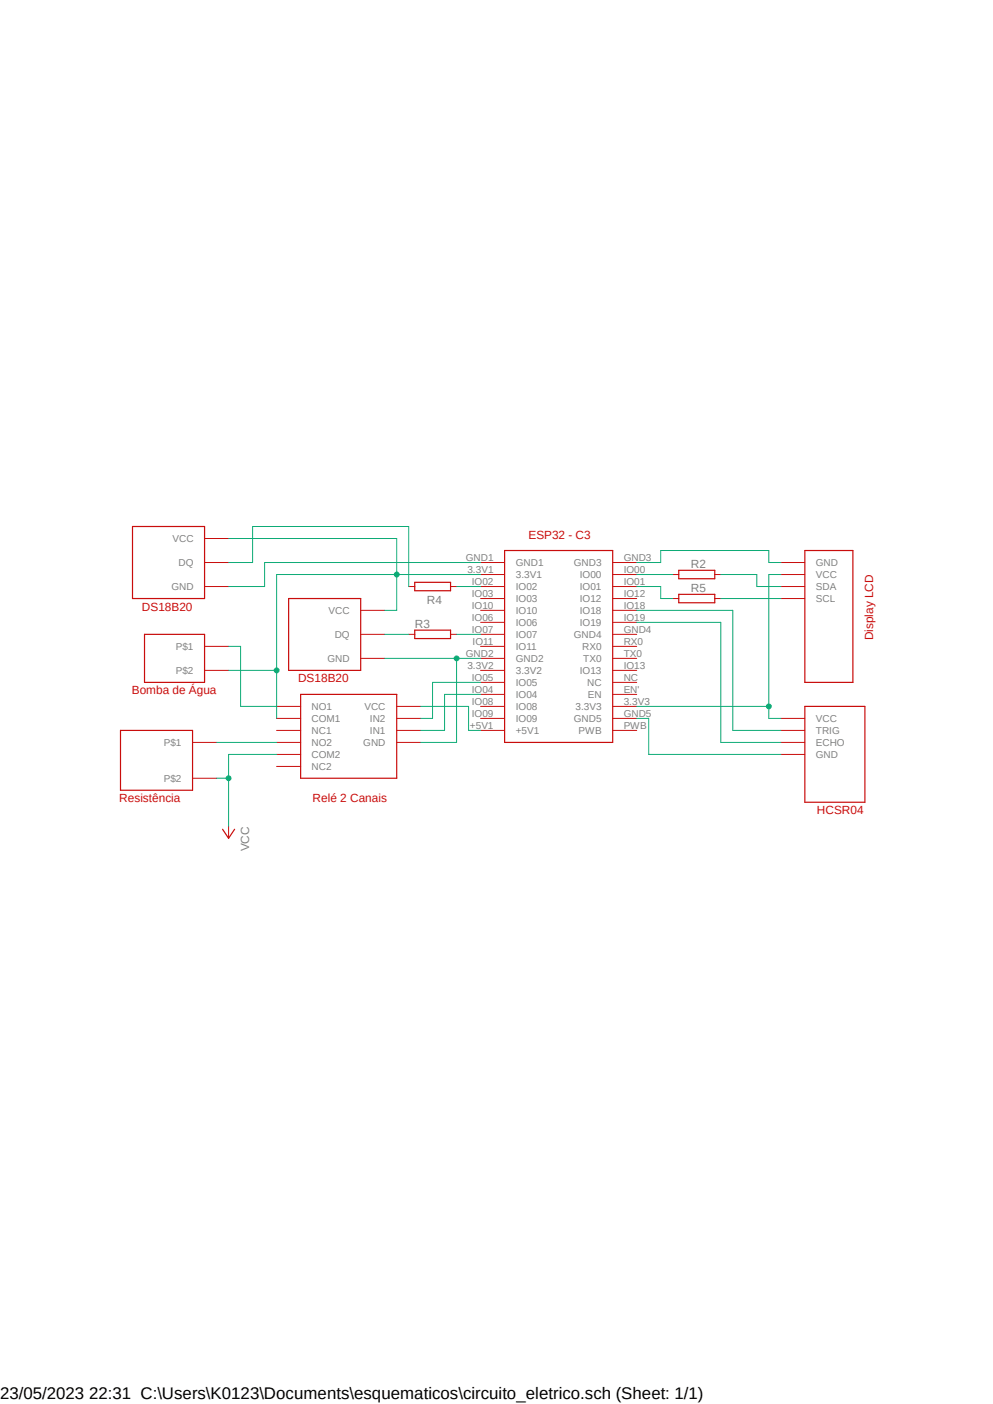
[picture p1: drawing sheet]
<svg xmlns="http://www.w3.org/2000/svg" width="210mm" height="297mm" viewBox="0 0 210 297" stroke-linecap="round" stroke-linejoin="round" font-family="sans-serif">
<path d="M24.4 111.2l161.1 69.6M185.5 111.2l-161.1 69.6" fill="none" stroke="#fff" stroke-width=".21"/>
<g fill="none" stroke="#c90d0c" stroke-width=".21">
<path d="M43.3 119h5M43.3 113.9h5M101.6 119h5.1M129.6 119h5.1M165.1 119h5.1M43.3 124.1h5M43.3 136.7h5M76.3 129.1h5.1M76.3 134.2h5.1M76.3 139.3h5.1M86.4 124.1h1.3M86.4 134.2h1.3"/>
<path d="M95.3 124.1h1.3M95.3 134.2h1.3M101.6 121.5h5.1M101.6 124.1h5.1M101.6 126.6h5.1M101.6 129.1h5.1M101.6 131.7h5.1M101.6 134.2h5.1M101.6 136.7h5.1M101.6 139.3h5.1M129.6 121.5h5.1M129.6 124.1h5.1"/>
<path d="M129.6 126.6h5.1M129.6 129.1h5.1M129.6 131.7h5.1M129.6 134.2h5.1M129.6 136.7h5.1M129.6 139.3h5.1M142.3 121.5h1.3M142.3 126.6h1.3M151.2 121.5h1.2M151.2 126.6h1.2M165.1 121.5h5.1M165.1 124.1h5.1"/>
<path d="M165.1 126.6h5.1M40.7 157.1h5.1M43.3 141.8h5M58.5 149.4h5.1M58.5 152h5.1M58.5 154.5h5.1M58.5 157.1h5.1M58.5 159.6h5.1M83.9 149.4h5.1M83.9 152h5.1M83.9 154.5h5.1M83.9 157.1h5.1"/>
<path d="M101.6 141.8h5.1M101.6 144.4h5.1M101.6 146.9h5.1M101.6 149.4h5.1M101.6 152h5.1M101.6 154.5h5.1M129.6 141.8h5.1M129.6 144.4h5.1M129.6 146.9h5.1M129.6 149.4h5.1M129.6 152h5.1M129.6 154.5h5.1"/>
<path d="M165.1 152h5.1M165.1 154.5h5.1M165.1 157.1h5.1M165.1 159.6h5.1M40.7 164.6h5.1M48.3 174.8v2.5M58.5 162.1h5.1"/>
</g>
<g fill="none" stroke="#c90d0c" stroke-width=".25">
<path d="M28 111.4h15.3v15.2h-15.3zM106.7 116.5h22.9v40.6h-22.9zM170.2 116.5h10.2v27.9h-10.2zM30.6 134.2h12.7v10.2h-12.7zM61 126.6h15.3v15.2h-15.3zM87.7 133.3h7.6v1.8h-7.6zM87.7 123.2h7.6v1.8h-7.6zM143.6 120.6h7.6v1.8h-7.6zM143.6 125.7h7.6v1.8h-7.6zM25.5 154.5h15.2v12.7h-15.2zM63.6 146.9h20.3v17.7h-20.3zM170.2 149.4h12.7v20.3h-12.7z"/>
<path d="M47.1 175.4l1.2 1.9 1.3-1.9"/>
</g>
<path d="M165.1 121.5h-2.5v30.5h2.5M134.7 149.4h27.9" fill="none" stroke="#0dab76" stroke-width=".21"/>
<circle cx="162.6" cy="149.4" r=".51" fill="#0dab76"/>
<g fill="none" stroke="#0dab76" stroke-width=".21">
<path d="M81.4 139.3h20.2M96.6 139.3v17.8h-7.6M134.7 131.7h17.7v25.4h12.7M134.7 129.1h20.3v25.4h10.1M152.4 121.5h7.7v2.6h5M152.4 126.6h12.7M134.7 152h2.5v7.6h27.9"/>
<circle cx="162.6" cy="149.4" r=".51"/>
</g>
<circle cx="96.6" cy="139.3" r=".51" fill="#0dab76"/>
<g fill="none" stroke="#0dab76" stroke-width=".21">
<path d="M81.4 134.2h5M83.9 121.5v7.6h-2.5M96.6 134.2h5M101.6 121.5h-43.1v20.3h-10.2"/>
<circle cx="96.6" cy="139.3" r=".51"/>
</g>
<circle cx="83.9" cy="121.5" r=".51" fill="#0dab76"/>
<g fill="none" stroke="#0dab76" stroke-width=".21">
<path d="M58.5 141.8v10.2"/>
<circle cx="83.9" cy="121.5" r=".51"/>
</g>
<circle cx="58.5" cy="141.8" r=".51" fill="#0dab76"/>
<g fill="none" stroke="#0dab76" stroke-width=".21">
<path d="M48.3 113.9h35.6v7.6M48.3 136.7h2.6v12.7h7.6M45.8 157.1h12.7M58.5 159.6h-10.2v15.2M89 149.4h10.1v5.1h2.5M101.6 146.9h-7.6v7.6h-5M101.6 144.4h-10.1v7.6h-2.5M45.8 164.6h2.5"/>
<circle cx="58.5" cy="141.8" r=".51"/>
</g>
<circle cx="48.3" cy="164.6" r=".51" fill="#0dab76"/>
<g fill="none" stroke="#0dab76" stroke-width=".21">
<path d="M48.3 119h5.1v-7.6h33v12.7M101.6 119h-45.6v5.1h-7.7M134.7 119h5v-2.5h22.9v2.5h2.5M96.6 124.1h5M134.7 124.1h5v2.5h2.6M134.7 121.5h7.6"/>
<circle cx="48.3" cy="164.6" r=".51"/>
</g>
<text font-size="3.6" x="0" y="296">23/05/2023 22:31 C:\Users\K0123\Documents\esquematicos\circuito_eletrico.sch (Sheet: 1/1)</text>
<g font-size="2.5" fill="#c90d0c">
<text x="111.8" y="113.9">ESP32 - C3</text>
<text x="30" y="129.2">DS18B20</text>
<text x="184.7" y="135.5" transform="rotate(-90 184.7 135.5)">Display LCD</text>
<text x="27.9" y="146.9">Bomba de Água</text>
<text x="63" y="144.4">DS18B20</text>
<text x="25.2" y="169.7">Resistência</text>
<text x="66.1" y="169.7">Relé 2 Canais</text>
<text x="172.8" y="172.3">HCSR04</text>
</g>
<g font-size="2.5" fill="#808080">
<text x="146.1" y="120.1">R2</text>
<text x="146.1" y="125.2">R5</text>
<text x="90.3" y="127.8">R4</text>
<text x="87.7" y="132.8">R3</text>
<text x="52.7" y="180.1" transform="rotate(-90 52.7 180.1)">VCC</text>
</g>
<g font-size="2.1" fill="#808080">
<text x="36.5" y="114.7">VCC</text>
<text x="37.8" y="119.8">DQ</text>
<text x="98.5" y="118.6">GND1</text>
<text x="109.1" y="119.8">GND1</text>
<text x="121.4" y="119.8">GND3</text>
<text x="131.9" y="118.6">GND3</text>
<text x="172.6" y="119.8">GND</text>
<text x="36.2" y="124.8">GND</text>
<text x="98.8" y="121.2">3.3V1</text>
<text x="99.8" y="123.7">IO02</text>
<text x="109.1" y="122.3">3.3V1</text>
<text x="109.1" y="124.8">IO02</text>
<text x="122.6" y="122.3">IO00</text>
<text x="122.6" y="124.8">IO01</text>
<text x="131.9" y="121.2">IO00</text>
<text x="131.9" y="123.7">IO01</text>
<text x="172.6" y="122.3">VCC</text>
<text x="172.6" y="124.8">SDA</text>
<text x="69.5" y="129.9">VCC</text>
<text x="99.8" y="126.2">IO03</text>
<text x="99.8" y="128.8">IO10</text>
<text x="99.8" y="131.3">IO06</text>
<text x="109.1" y="127.4">IO03</text>
<text x="109.1" y="129.9">IO10</text>
<text x="122.6" y="127.4">IO12</text>
<text x="122.6" y="129.9">IO18</text>
<text x="131.9" y="126.2">IO12</text>
<text x="131.9" y="128.8">IO18</text>
<text x="131.9" y="131.3">IO19</text>
<text x="172.6" y="127.4">SCL</text>
<text x="37.2" y="137.5">P$1</text>
<text x="70.8" y="135">DQ</text>
<text x="99.8" y="133.9">IO07</text>
<text x="99.9" y="136.4">IO11</text>
<text x="109.1" y="132.4">IO06</text>
<text x="109.1" y="135">IO07</text>
<text x="109.1" y="137.5">IO11</text>
<text x="121.4" y="135">GND4</text>
<text x="122.6" y="132.4">IO19</text>
<text x="123.1" y="137.5">RX0</text>
<text x="131.9" y="133.9">GND4</text>
<text x="131.9" y="136.4">RX0</text>
<text x="37.2" y="142.6">P$2</text>
<text x="69.3" y="140">GND</text>
<text x="98.5" y="138.9">GND2</text>
<text x="98.8" y="141.5">3.3V2</text>
<text x="109.1" y="140">GND2</text>
<text x="109.1" y="142.6">3.3V2</text>
<text x="122.6" y="142.6">IO13</text>
<text x="123.4" y="140">TX0</text>
<text x="131.9" y="138.9">TX0</text>
<text x="131.9" y="141.5">IO13</text>
<text x="99.8" y="144">IO05</text>
<text x="99.8" y="146.6">IO04</text>
<text x="99.8" y="149.1">IO08</text>
<text x="109.1" y="145.1">IO05</text>
<text x="109.1" y="147.7">IO04</text>
<text x="124.2" y="145.1">NC</text>
<text x="124.3" y="147.7">EN</text>
<text x="131.9" y="144">NC</text>
<text x="131.9" y="146.6">EN'</text>
<text x="131.9" y="149.1">3.3V3</text>
<text x="65.9" y="150.2">NO1</text>
<text x="65.9" y="152.7">COM1</text>
<text x="65.9" y="155.3">NC1</text>
<text x="77.1" y="150.2">VCC</text>
<text x="78.2" y="152.7">IN2</text>
<text x="78.2" y="155.3">IN1</text>
<text x="99.4" y="154.1">+5V1</text>
<text x="99.8" y="151.6">IO09</text>
<text x="109.1" y="150.2">IO08</text>
<text x="109.1" y="152.7">IO09</text>
<text x="109.1" y="155.3">+5V1</text>
<text x="121.4" y="152.7">GND5</text>
<text x="121.7" y="150.2">3.3V3</text>
<text x="122.3" y="155.3">PWB</text>
<text x="131.9" y="151.6">GND5</text>
<text x="131.9" y="154.1">PWB</text>
<text x="172.6" y="152.7">VCC</text>
<text x="172.6" y="155.3">TRIG</text>
<text x="34.6" y="157.8">P$1</text>
<text x="65.9" y="157.8">NO2</text>
<text x="65.9" y="160.4">COM2</text>
<text x="76.8" y="157.8">GND</text>
<text x="172.6" y="157.8">ECHO</text>
<text x="172.6" y="160.4">GND</text>
<text x="34.6" y="165.4">P$2</text>
<text x="65.9" y="162.9">NC2</text>
</g>
</svg>
